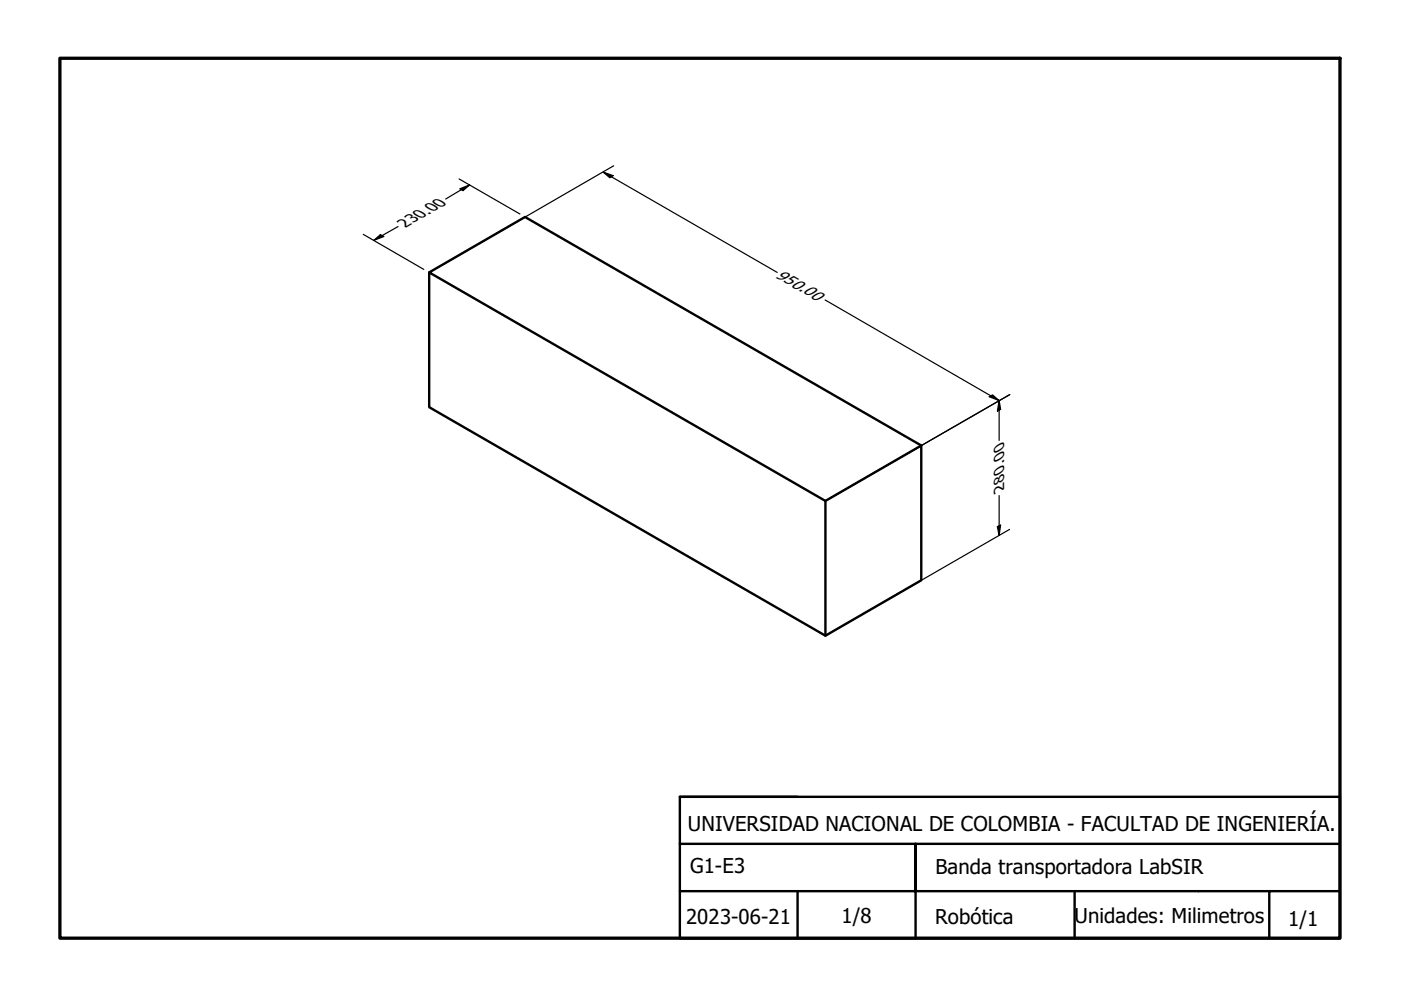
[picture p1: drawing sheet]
<svg xmlns="http://www.w3.org/2000/svg" width="297mm" height="210mm" viewBox="0 0 297 210" stroke-linecap="round" stroke-linejoin="round" font-family="sans-serif">
<!-- layer: Visible (ANSI) -->
<path d="M91 57.8v28.5l84 48.5 20.3-11.8v-28.5l-84-48.5-20.3 11.8 84 48.4v28.6M195.3 94.5l-20.3 11.7" fill="none" stroke="#000" stroke-width=".51"/>
<!-- layer: Title (ANSI)-1 -->
<path d="M144.1 178.9v20h25M144.1 178.9h140M169.1 168.9h-25v10M144.1 188.9h50v-10v20h-25v-10M194.1 188.9h75M227.8 188.9v10M284.1 188.9h-15v10" fill="none" stroke="#000" stroke-width=".51"/>
<!-- layer: Title (ANSI) -->
<path d="M144.1 168.9h140v30h-140" fill="none" stroke="#000" stroke-width=".51"/>
<!-- layer: Border (ANSI) -->
<path d="M12.7 12.4h271.4v186.5h-271.4z" fill="none" stroke="#000" stroke-width=".7"/>
<!-- layer: Dimension (ANSI) -->
<g fill="none" stroke="#000" stroke-width=".25">
<path d="M97.3 37.9l12.9 7.5M99.6 39.2l-5.1 3M127.9 36.5l2.1 .7-.7 .5zM127.9 36.5l36.9 21.3M130.1 35.2l-38 21.9M77 49.7l12.9 7.4M79.2 51l1.4-1.2 .8 .3zM84.4 48l-5.2 3M97.5 40l2.1-.8-1.4 1.2zM174.9 63.6l36.9 21.3v8.5M209.7 84.1l.7-.4 1.4 1.2zM211.8 84.9l.4 1.9-.7 .4z"/>
<path d="M214.1 83.7l-38 21.9 38-21.9M211.5 111.7l.7-.4-.4 2.2zM211.8 105.1v8.4M214.1 112.2l-38 21.9"/>
</g>
<g fill="#000">
<path d="M127.9 36.5l2.1 .7-.7 .5z" fill-rule="evenodd"/>
<path d="M79.2 51l1.4-1.2 .8 .3z" fill-rule="evenodd"/>
<path d="M97.5 40l2.1-.8-1.4 1.2z" fill-rule="evenodd"/>
<path d="M209.7 84.1l.7-.4 1.4 1.2z" fill-rule="evenodd"/>
<path d="M211.8 84.9l.4 1.9-.7 .4z" fill-rule="evenodd"/>
<path d="M211.5 111.7l.7-.4-.4 2.2z" fill-rule="evenodd"/>
</g>
<g font-size="4.3">
<text x="145.9" y="176.2">UNIVERSIDAD NACIONAL DE COLOMBIA - FACULTAD DE INGENIERÍA.</text>
<text x="146.3" y="185.1">G1-E3</text>
<text x="198.3" y="185.4">Banda transportadora LabSIR</text>
<text x="145.5" y="195.8">2023-06-21</text>
<text x="178.4" y="195.7">1/8</text>
<text x="198.2" y="195.9">Robótica</text>
<text x="227.8" y="195.7">Unidades: Milimetros</text>
<text x="273.1" y="196.3">1/1</text>
</g>
<g font-size="3.4">
<text x="86" y="48.3" transform="rotate(-30 86 48.3)">230.00</text>
<text x="164.3" y="58.7" transform="rotate(30 164.3 58.7)">950.00</text>
<text x="212.9" y="103.8" transform="rotate(-90 212.9 103.8)">280.00</text>
</g>
</svg>
